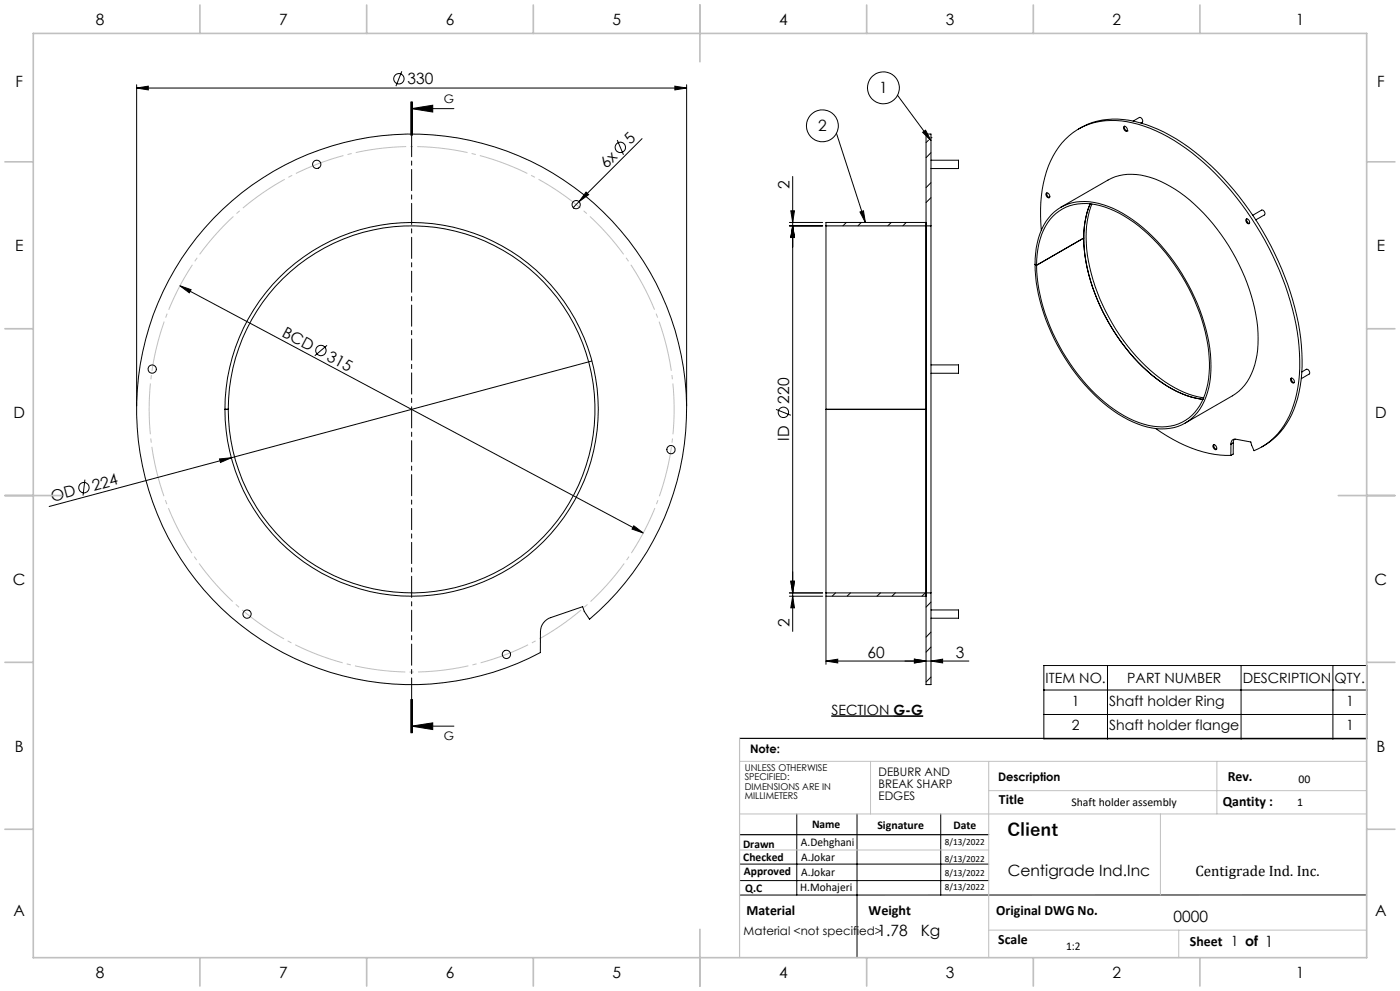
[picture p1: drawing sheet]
<svg xmlns="http://www.w3.org/2000/svg" width="420mm" height="297mm" viewBox="0 0 420 297" stroke-linecap="round" stroke-linejoin="round" font-family="sans-serif">
<g fill="none" stroke="#000" stroke-width=".3">
<path d="M41 26.4l3.5-.6v1.1zM41 25.4v96.3M41 26.4h165M120.5 21.4l-1.7 4.4M123.2 30.5v10M123.5 32.6l6.3-1.1v2.1zM123.5 32.6h12.7M123.5 30.5v10M123.7 30.5v10M202.5 25.8l3.5 .6-3.5 .5zM206 25.4v96.3M250.9 39.9l8.7 26.8"/>
<path d="M269.2 28.5l10.1 13.7M276.8 39.6l.9-.6 1.6 3.2zM323.5 38.7a23.4 23.4 0 0 1 20.5-1.3 61.4 61.4 0 0 1 26.2 19.6 88.6 88.6 0 0 1 20.2 46.5 39.3 39.3 0 0 1-3.6 22.2 20.3 20.3 0 0 1-8.3 8.2M337.2 37.9a.87 .87 0 0 1 .9 .5 .87 .87 0 0 1-.2 1l-.8-.8zM337.4 37.8l.1 .9 .6 .5M338.1 39.2h.1M339.9 36.3l1.9-1.1a.88 .88 0 0 1 .9 .7 .88 .88 0 0 1-.4 1M175.8 57.6l.8 .7-2.9 2.1zM185.2 42l1.8 4.4M192.6 41.6l-18.9 18.8M237.8 52.9v136.3M278.6 42l-.8 .8"/>
<path d="M279.3 41.3h.1M279.3 54.7l-1.5 1.5M279.3 45.8l-1.5 1.5M279.3 59.2l-1.5 1.5M279.3 48h8.2v2.5h-8.2M314 57.8a.96 .96 0 0 1 .7 1.5 .96 .96 0 0 1-.7-1.5zM314.1 57.8a1.13 1.13 0 0 0 .8 1.4M64.1 65.4a82.5 82.5 0 0 1 119.5 .8 82.5 82.5 0 0 1-6.8 119.4l-1.5-2.4-.5-1.4-9.6 3.3a4.5 4.5 0 0 0-3.1 4.2v6.3a82.5 82.5 0 0 1-104.5-23.3 82.5 82.5 0 0 1 6.5-106.9zM173.7 60.4l-1.8 1.8M236.8 67.7h10M236.8 66.7h10M237.2 63.2h1.1l-.5 3.5z"/>
<path d="M237.8 67.7l.5 3.5h-1.1zM247.8 67.7v54.9h30v-54.9M247.8 67.7h31.5M253.9 66.7l-1 1M258 63.5l1-.3 .6 3.5zM258.4 66.7l-1 1M267.4 66.7l-1.1 1M271.9 66.7l-1 1M277.8 67.7v110M277.8 66.7h-30v1M277.8 67.7v-27.5h1.5v27.5M279.3 67.7v110"/>
<path d="M310.5 79.3a57.4 57.4 0 0 0 13.6 34.5 40.4 40.4 0 0 0 20.1 14.2 14 14 0 0 0 18.1-10.5 40.1 40.1 0 0 0-2.3-24.4 58.8 58.8 0 0 0-21.6-28.2 22.1 22.1 0 0 0-16.8-4.1 14.1 14.1 0 0 0-10.1 10.6l-.6 2.9-.3 3.2-.1 1.7 .5 .3M310.5 79.3l.5 .2M310.6 79.2l-.1 .1M312.4 69a39.3 39.3 0 0 1 3.5-22.2 19.6 19.6 0 0 1 20.5-10.6 46.7 46.7 0 0 1 24.7 12.5 89.8 89.8 0 0 1 28.4 53 40.9 40.9 0 0 1-3.5 24.4 19.8 19.8 0 0 1-9.8 9l-1-2.6-4.5-.9a1.22 1.22 0 0 0-1.4 1.5M315.8 64.8a14 14 0 0 1 14.2-3.2 40.3 40.3 0 0 1 19.9 14.4 57.7 57.7 0 0 1 12.9 32.6 22.4 22.4 0 0 1-4.4 15 13.6 13.6 0 0 1-13.9 3.9 38.8 38.8 0 0 1-19.9-13.8 57.1 57.1 0 0 1-13.6-34.2 21.3 21.3 0 0 1 4.8-14.7zM318.2 62.1l14.2-8.1a17.2 17.2 0 0 1 15.7 .3 51.4 51.4 0 0 1 21.6 21.2 51.6 51.6 0 0 1 7.6 29.4 18.2 18.2 0 0 1-6.6 13.1l-15.1 8.8M325.1 71.3a58 58 0 0 0 17.7 38.6 33.1 33.1 0 0 0 18.1 9.8 30.4 30.4 0 0 1-16.6-8.4 58.8 58.8 0 0 1-19.1-38 27.1 27.1 0 0 1 1.9-12.2l-1 2.5-.6 2.9-.4 4.8-14.1 8.2M327.6 61.1a34.8 34.8 0 0 0 .3 22.8 58 58 0 0 0 22.9 31.4 25.8 25.8 0 0 0 10.3 3.9M373.8 65.7a.86 .86 0 0 1 .9 .4 .86 .86 0 0 1 0 1l-.7-.4-.3-.6zM374.1 65.6v.7l.7 .7M375.8 64.5l2.7-1.5a.98 .98 0 0 1 .8 1.4l-2.6 1.5M54 85.7l3.3 1.1-.5 1z"/>
<path d="M54 85.7l139 74M98.1 103.5l-3.7 3.1M177.6 108.2l-162.9 43.6M279.3 109.4h8.2v2.5h-8.2M387.2 113.4a.85 .85 0 0 1 1 .4 .85 .85 0 0 1-.1 1l-.6-.3zM387.5 113.3v.8l.7 .6M390.6 111.5l1.3-.8a.96 .96 0 0 1 .8 1.4l-2.3 1.4M65.9 137.5l3.5-.3-3.3 1.4zM68.5 122.6a55 55 0 0 1 80.7-48.5 55 55 0 0 1 5.3 94.1 55 55 0 0 1-85.7-39.3l-.3-6.2M68.5 122.6h-1a56 56 0 0 1 80.3-50.4 56 56 0 0 1 10.6 94.3 56 56 0 0 1-89.5-31.3 55.3 55.3 0 0 1-1.4-12.5h1M68.5 122.6v.1M232.8 122.7l4.4 1.8"/>
<path d="M346.7 128.4a38.6 38.6 0 0 0 22.6 8.1M364 133.3a.87 .87 0 0 1 .9 .5 .87 .87 0 0 1-.2 1l-.8-.8zM364.2 133.3a1.14 1.14 0 0 0 .8 1.4M369.3 133.1v3.4M370 132.7v3.4l-.7 .4M370 132.7l-.7 .4M370.3 131.6l-.3 1.1M25.5 143.8l-.6 4.7M190.1 157.6l2.9 2.1-3.4-1.1zM236.8 178.7h10M236.8 177.7h10M237.2 174.2h1.1l-.5 3.5z"/>
<path d="M237.8 178.7l.5 3.5h-1.1zM247.8 177.7v-55h30v55M247.8 178.7h30M247.8 177.7h31.5M247.8 177.7v21.4M250.6 177.7l-.9 1M255.1 177.7l-1 1M264.1 177.7l-1 1M268.6 177.7l-1 1M277.6 177.7l-1 1M277.8 177.7v27.5h1.5v-27.5M247.8 198.1l3.5-.5v1.1z"/>
<path d="M247.8 198.1h42.9M274.3 197.6l3.5 .5-3.5 .6zM279.3 189.4l-1.5 1.6M279.3 180.4l-1.5 1.6M279.3 193.9l-1.5 1.5M279.3 198.1l3.5-.5v1.1zM279.3 182.8h8.2v2.5h-8.2M313.2 199.5h96.8v21.9h-96.8zM332.2 199.5v21.9M372.3 199.5v21.9M399.9 199.5v21.9M123.2 209.6v10"/>
<path d="M123.5 217.6l6.3-1v2zM123.5 217.6h12.7M123.5 209.6v10M123.7 209.6v10zM249.4 214.6h27.5M249.5 214.6h18.5M279.3 202.9l-1.5 1.5M313.2 206.8h96.8M313.2 214.1h96.8M221.9 259h74.7M239 243.9v24.3M257.1 243.9v43.1"/>
<path d="M282.2 243.9v24.3M221.9 263.9h74.7M410 268.2h-188.1"/>
<circle cx="119.7" cy="23.6" r="1.56"/>
<circle cx="246.7" cy="37.7" r="4.8"/>
<circle cx="265" cy="26.3" r="4.8"/>
<circle cx="95" cy="49.3" r="1.25"/>
<circle cx="186.1" cy="44.2" r="1.56"/>
<circle cx="172.8" cy="61.3" r="1.25"/>
<circle cx="45.7" cy="110.6" r="1.26"/>
<circle cx="96.3" cy="105.1" r="1.55"/>
<circle cx="201.3" cy="134.8" r="1.25"/>
<circle cx="235" cy="123.6" r="1.56"/>
<circle cx="25.2" cy="146.1" r="1.54"/>
<circle cx="74.1" cy="184" r="1.25"/>
<circle cx="151.9" cy="196.1" r="1.26"/>
</g>
<path d="M268 214.6h8.9" fill="none" stroke="#000" stroke-width=".4"/>
<path d="M123.5 43.9a78.7 78.7 0 0 0-68.9 116.9 78.7 78.7 0 0 0 135.7 3.6 78.7 78.7 0 0 0-62.7-120.4l-4.1-.1" fill="none" stroke="#c0c0c0" stroke-width=".3" stroke-dasharray="15.2 1.3 1.3 1.3" stroke-dashoffset="-1.6" stroke-linecap="butt"/>
<path d="M123.5 30.5v189.1" fill="none" stroke="#000" stroke-width=".3" stroke-dasharray="6.3 1.3 1.3 1.3" stroke-dashoffset=".1"/>
<path d="M221.9 221.3h188.1M221.9 250.2h74.7" fill="none" stroke="#000" stroke-width=".35"/>
<path d="M221.9 228.2h188.1M261.2 228.2v15.7M296.6 228.2v58.8M296.6 237h113.4M365.1 228.2v15.7M221.9 243.9h188.1M221.9 254.7h74.7M348.1 243.9v24.3M296.6 278.8h113.4M353.6 278.8v8.2" fill="none" stroke="#c0c0c0" stroke-width=".3"/>
<path d="M221.9 221.3v65.7" fill="none" stroke="#c0c0c0" stroke-width=".35"/>
<g fill="none" stroke="#c0c0c0" stroke-width=".5">
<path d="M10 10h400v277h-400zM60 1.5v8.5M110 1.5v8.5M160 1.5v8.5M210 1.5v17M260 1.5v8.5M310 1.5v8.5M360 1.5v8.5M1.5 48.5h8.5M410 48.5h8.5M1.5 98.5h8.5M410 98.5h8.5"/>
<path d="M1.5 148.5h17M401.5 148.5h17M1.5 198.5h8.5M410 198.5h8.5M1.5 248.5h8.5M410 248.5h8.5M210 278.5v17M60 287v8.5M110 287v8.5M160 287v8.5M260 287v8.5M310 287v8.5"/>
<path d="M360 287v8.5"/>
</g>
<g fill="#000">
<path d="M175.8 57.6l.8 .7-2.9 2.1zM65.9 137.5l3.5-.3-3.3 1.4z"/>
<path d="M123.5 32.6l6.3-1.1v2.1zM123.5 217.6l6.3-1v2z"/>
<path d="M202.5 25.8l3.5 .6-3.5 .5zM41 26.4l3.5-.6v1.1z"/>
<path d="M237.8 67.7l.5 3.5h-1.1zM237.2 174.2h1.1l-.5 3.5zM237.2 63.2h1.1l-.5 3.5zM237.8 67.7l.5 3.5h-1.1z"/>
<path d="M258 63.5l1-.3 .6 3.5zM276.8 39.6l.9-.6 1.6 3.2z"/>
<path d="M190.1 157.6l-.5 1 3.4 1.1zM54 85.7l2.8 2.1 .5-1z"/>
<path d="M237.8 178.7l.5 3.5h-1.1zM237.2 174.2h1.1l-.5 3.5z"/>
<path d="M247.8 198.1l3.5-.5v1.1zM274.3 197.6l3.5 .5-3.5 .6z"/>
<path d="M279.3 198.1l3.5-.5v1.1zM274.3 197.6l3.5 .5-3.5 .6z"/>
</g>
<text font-size="5.3" x="302.2" y="250.7">Client</text>
<g font-size="4.7">
<text x="28.7" y="7.6">8</text>
<text x="83.7" y="7.6">7</text>
<text x="133.7" y="7.6">6</text>
<text x="183.7" y="7.6">5</text>
<text x="233.7" y="7.6">4</text>
<text x="283.7" y="7.6">3</text>
<text x="333.7" y="7.6">2</text>
<text x="388.7" y="7.6">1</text>
<text x="4.6" y="26.1">F</text>
<text x="122.3" y="25.3">330</text>
<text x="263.7" y="27.9">1</text>
<text x="413.1" y="26.1">F</text>
<text x="245.4" y="39.3">2</text>
<text x="189.1" y="43.6" transform="rotate(-45 189.1 43.6)">5</text>
<text x="182" y="50.7" transform="rotate(-45 182 50.7)">6x</text>
<text x="236.8" y="56.7" transform="rotate(-90 236.8 56.7)">2</text>
<text x="4.5" y="75.3">E</text>
<text x="413" y="75.3">E</text>
<text x="84.3" y="100.6" transform="rotate(28 84.3 100.6)">BCD</text>
<text x="97.7" y="107.7" transform="rotate(28 97.7 107.7)">315</text>
<text x="4" y="125.3">D</text>
<text x="236.8" y="121" transform="rotate(-90 236.8 121)">220</text>
<text x="412.5" y="125.3">D</text>
<text x="236.8" y="132.1" transform="rotate(-90 236.8 132.1)">ID</text>
<text x="28.1" y="147.1" transform="rotate(-15 28.1 147.1)">224</text>
<text x="15.7" y="150.4" transform="rotate(-15 15.7 150.4)">OD</text>
<text x="3.9" y="175.3">C</text>
<text x="412.4" y="175.3">C</text>
<text x="236.8" y="187.9" transform="rotate(-90 236.8 187.9)">2</text>
<text x="260.2" y="197.1">60</text>
<text x="286.8" y="197.1">3</text>
<text x="4.4" y="225.3">B</text>
<text x="412.9" y="225.3">B</text>
<text x="302.3" y="262.6">Centigrade Ind.Inc</text>
<text x="4" y="274.6">A</text>
<text x="412.5" y="274.6">A</text>
<text x="263.3" y="280.5">1.78</text>
<text x="276.2" y="280.5">Kg</text>
<text x="352.1" y="276.4">0000</text>
<text x="28.7" y="293.1">8</text>
<text x="83.7" y="293.1">7</text>
<text x="133.7" y="293.1">6</text>
<text x="183.7" y="293.1">5</text>
<text x="233.7" y="293.1">4</text>
<text x="283.7" y="293.1">3</text>
<text x="333.7" y="293.1">2</text>
<text x="388.7" y="293.1">1</text>
</g>
<text font-size="4.5" x="358.6" y="262.6">Centigrade Ind. Inc.</text>
<g font-size="4.2">
<text x="313.7" y="204.6">ITEM NO.</text>
<text x="338.2" y="204.6">PART NUMBER</text>
<text x="372.8" y="204.6">DESCRIPTION</text>
<text x="400.4" y="204.6">QTY.</text>
<text x="249.5" y="214.2">SECTION G-G</text>
<text x="321.6" y="211.6">1</text>
<text x="332.8" y="211.6">Shaft holder Ring</text>
<text x="403.8" y="211.6">1</text>
<text x="321.6" y="218.9">2</text>
<text x="332.8" y="218.9">Shaft holder flange</text>
<text x="403.8" y="218.9">1</text>
<text x="368.3" y="234.1">Rev.</text>
<text x="299.7" y="240.9">Title</text>
<text x="366.8" y="241.6">Qantity :</text>
<text x="223.9" y="274.2">Material</text>
<text x="260.6" y="274.2">Weight</text>
<text x="298.9" y="274.2">Original DWG No.</text>
<text x="299.5" y="282.8">Scale</text>
<text x="357" y="283.6">Sheet 1 of 1</text>
</g>
<g font-size="3.5">
<text x="133.1" y="31">G</text>
<text x="133.1" y="221.8">G</text>
<text x="225" y="225.7">Note:</text>
<text x="263.6" y="232.6">DEBURR AND</text>
<text x="263.6" y="236.1">BREAK SHARP</text>
<text x="263.6" y="239.7">EDGES</text>
<text x="299.4" y="234.1">Description</text>
<text x="389.6" y="234.7">00</text>
<text x="321.4" y="241.6">Shaft holder assembly</text>
<text x="389.2" y="241.6">1</text>
<text x="243.6" y="248.1">Name</text>
<text x="263.2" y="248.5">Signature</text>
<text x="286" y="248.5">Date</text>
<text x="222.9" y="254">Drawn</text>
<text x="240.3" y="253.6">A.Dehghani</text>
<text x="240.4" y="257.9">A.Jokar</text>
<text x="223" y="258.1">Checked</text>
<text x="223.2" y="262.1">Approved</text>
<text x="240.4" y="262.4">A.Jokar</text>
<text x="223.6" y="267.4">Q.C</text>
<text x="240.1" y="267.1">H.Mohajeri</text>
<text x="223.1" y="280.2">Material &lt;not specified&gt;</text>
<text x="319.8" y="284.6">1:2</text>
</g>
<g font-size="2.8">
<text x="223.4" y="231">UNLESS OTHERWISE</text>
<text x="223.4" y="233.8">SPECIFIED:</text>
<text x="223.4" y="236.7">DIMENSIONS ARE IN</text>
<text x="223.4" y="239.5">MILLIMETERS</text>
<text x="283.5" y="253.2">8/13/2022</text>
<text x="283.5" y="258.4">8/13/2022</text>
<text x="283.5" y="262.7">8/13/2022</text>
<text x="283.5" y="266.6">8/13/2022</text>
</g>
</svg>
